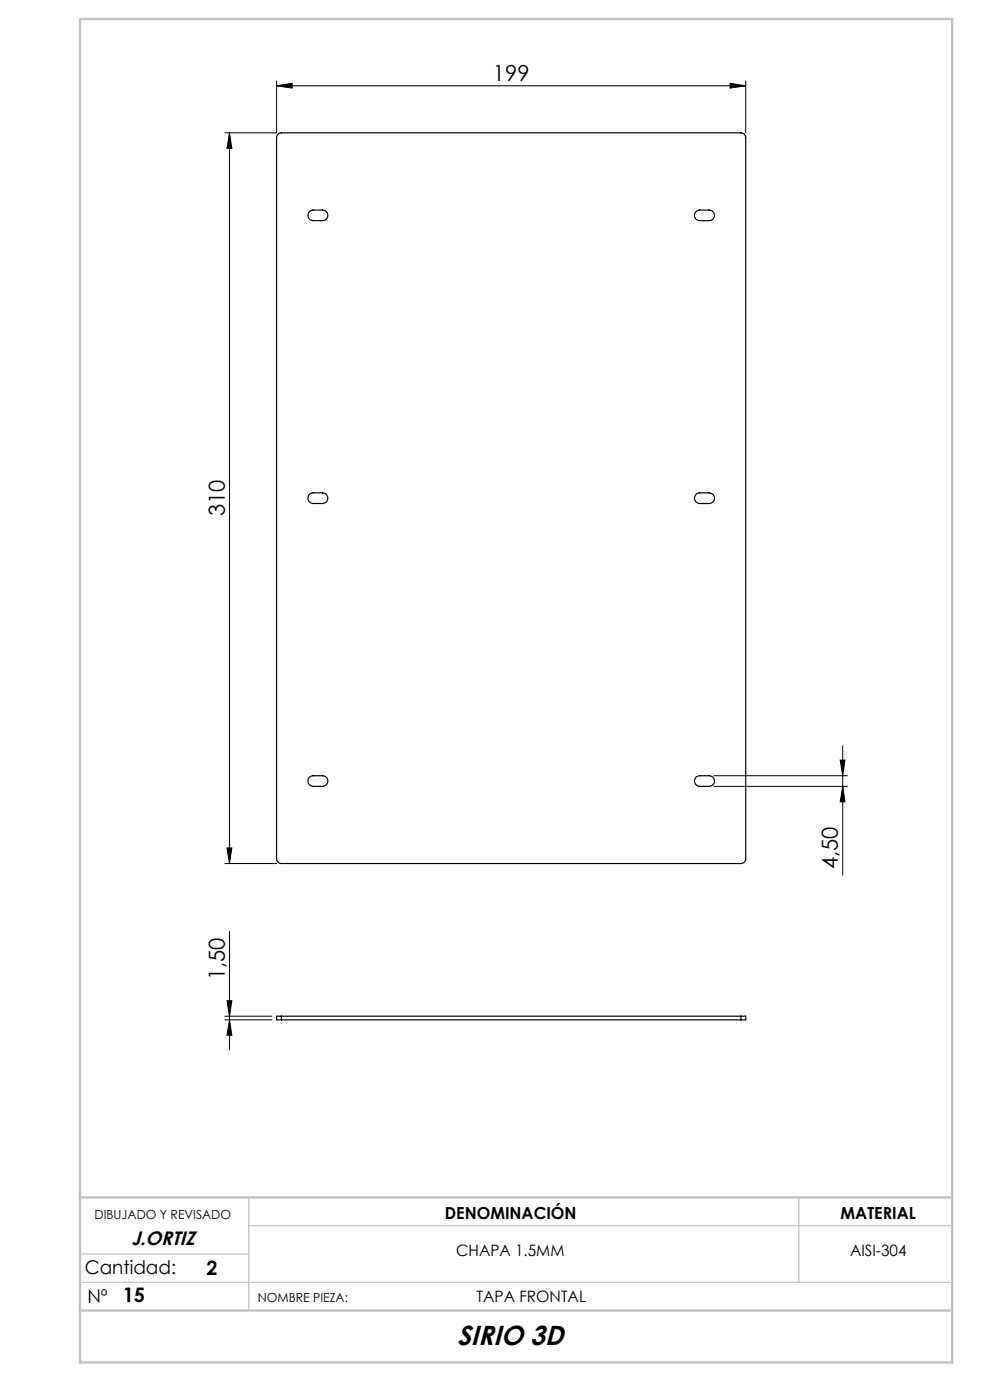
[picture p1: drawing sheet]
<svg xmlns="http://www.w3.org/2000/svg" width="210mm" height="297mm" viewBox="0 0 210 297" stroke-linecap="round" stroke-linejoin="round" font-family="sans-serif">
<g fill="none" stroke="#000" stroke-width=".21">
<path d="M58.7 18.2l3.3-.5v1zM58.7 17.2v11h-11M58.7 18.2h99.5M154.9 17.7l3.3 .5-3.3 .5zM158.2 17.2v11M48.7 28.2l.5 3.3h-1zM48.7 28.2v155M178.8 158.2v27.5M48.2 179.9h1l-.5 3.3zM151.4 166.8h28.3M151.4 164.6h28.3M178.2 161.3h1l-.4 3.3z"/>
<path d="M178.8 166.8l.4 3.3h-1zM47.7 183.2h11M48.7 197.6v25.1M47.7 216.4h10M47.7 215.6h10M48.2 212.3h1l-.5 3.3zM48.7 216.4l.5 3.2h-1z"/>
</g>
<path d="M52.8 254v24M169.4 254v18M17 272h185M17 266h35.8M52.8 260h149.2" fill="none" stroke="#c0c0c0" stroke-width=".25"/>
<path d="M17 4h185v285h-185zM17 254h185M17 278h185" fill="none" stroke="#c0c0c0" stroke-width=".5"/>
<g fill="#000">
<path d="M58.7 18.2l3.3-.5v1zM154.9 17.7l3.3 .5-3.3 .5z"/>
<path d="M48.2 179.9h1l-.5 3.3zM48.7 28.2l.5 3.3h-1zM178.8 166.8l.4 3.3h-1zM178.2 161.3h1l-.4 3.3zM48.7 216.4l.5 3.2h-1zM48.2 212.3h1l-.5 3.3z"/>
</g>
<g fill="none" stroke="#000" stroke-width=".25">
<path d="M59 28.5l.7-.3h97.5a.97 .97 0 0 1 1 1v153a1.02 1.02 0 0 1-1 1h-97.5a1.09 1.09 0 0 1-1-1v-153zM65.4 45.1l.6-.5h2.4a1.13 1.13 0 0 1 1.1 1.1 1.13 1.13 0 0 1-1.1 1.1h-2a1.13 1.13 0 0 1-1-1.7zM147.7 44.8l.7-.2h2a1.13 1.13 0 0 1 1.2 1.1 1.13 1.13 0 0 1-1.2 1.1h-2a1.12 1.12 0 0 1-1-.7 1.12 1.12 0 0 1 .3-1.3zM65.7 104.8l.7-.2h2a1.13 1.13 0 0 1 1.2 1.1 1.13 1.13 0 0 1-1.2 1.1h-2a1.12 1.12 0 0 1-1-.7 1.12 1.12 0 0 1 .3-1.3zM147.7 104.8l.7-.2h2a1.13 1.13 0 0 1 1.2 1.1 1.13 1.13 0 0 1-1.2 1.1h-2a1.14 1.14 0 0 1-1-.7 1.14 1.14 0 0 1 .3-1.3zM65.7 164.8l.7-.2h2a1.13 1.13 0 0 1 1.2 1.1 1.13 1.13 0 0 1-1.2 1.1h-2a1.12 1.12 0 0 1-1-.7 1.12 1.12 0 0 1 .3-1.3zM147.7 164.8l.7-.2h2a1.13 1.13 0 0 1 1.2 1.1 1.13 1.13 0 0 1-1.2 1.1h-2a1.14 1.14 0 0 1-1-.7 1.14 1.14 0 0 1 .3-1.3zM59.7 215.6h-1v.8h1M59.7 215.6v.8M59.7 215.6h97.5M59.7 216.4h97.5M157.2 215.6h1v.8h-1"/>
<path d="M157.2 215.6v.8"/>
</g>
<text font-size="5.8" x="97" y="285.2">SIRIO 3D</text>
<g font-size="4.7">
<text x="104.6" y="17.2">199</text>
<text x="47.7" y="109.5" transform="rotate(-90 47.7 109.5)">310</text>
<text x="177.7" y="184.4" transform="rotate(-90 177.7 184.4)">4,50</text>
<text x="47.7" y="207.9" transform="rotate(-90 47.7 207.9)">1,50</text>
</g>
<g font-size="4.2">
<text x="43.8" y="270.4">2</text>
<text x="26" y="276.2">15</text>
</g>
<text font-size="4.1" x="27.9" y="264.1">J.ORTIZ</text>
<g font-size="4">
<text x="18" y="270.3">Cantidad:</text>
<text x="18.5" y="276.3">Nº</text>
</g>
<g font-size="3.5">
<text x="94.4" y="258.6">DENOMINACIÓN</text>
<text x="178.3" y="258.6">MATERIAL</text>
</g>
<g font-size="3.3">
<text x="96.7" y="266.4">CHAPA 1.5MM</text>
<text x="180.3" y="266.4">AISI-304</text>
<text x="101.1" y="276.1">TAPA FRONTAL</text>
</g>
<g font-size="2.7">
<text x="20.1" y="258.6">DIBUJADO Y REVISADO</text>
<text x="54.7" y="276.1">NOMBRE PIEZA:</text>
</g>
</svg>
